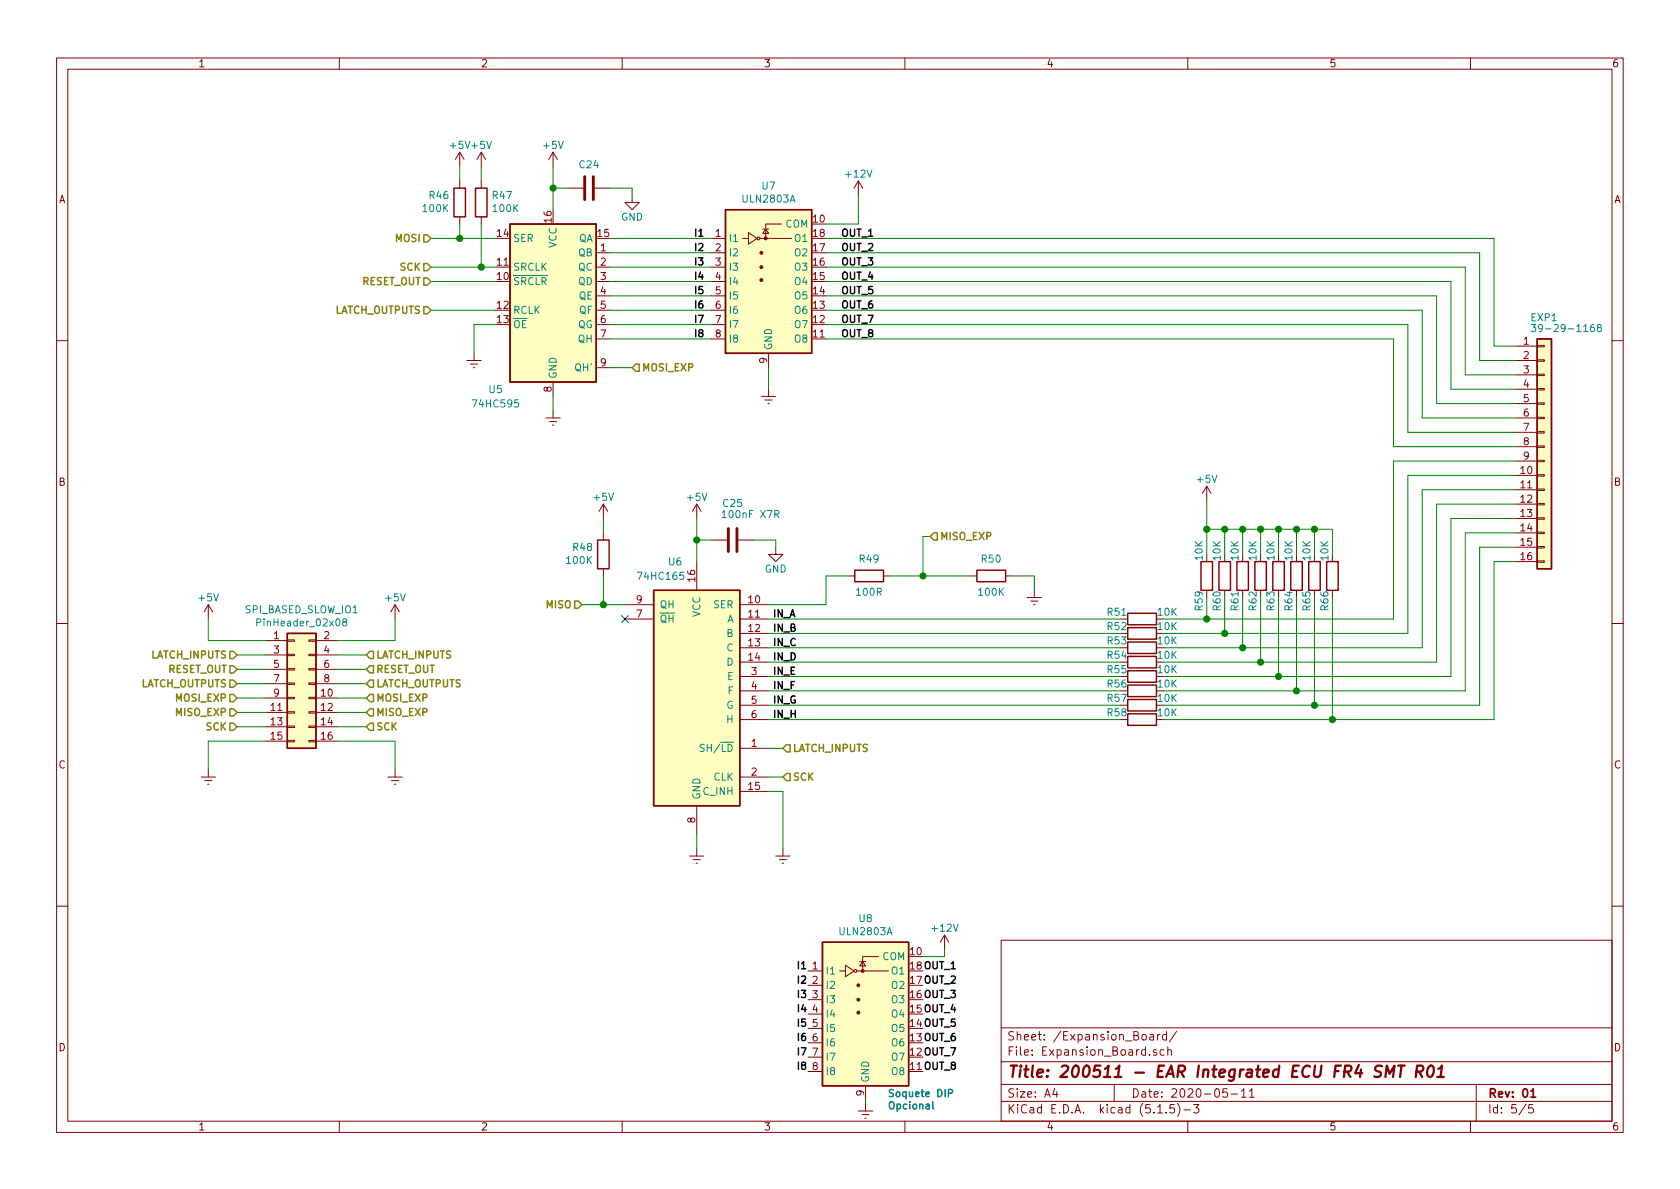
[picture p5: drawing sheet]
EESchema Schematic File Version 4
EELAYER 30 0
EELAYER END
$Descr A4 11693 8268
encoding utf-8
Sheet 5 5
Title "200511 - EAR Integrated ECU FR4 SMT R01"
Date "2020-05-11"
Rev "01"
Comp ""
Comment1 ""
Comment2 ""
Comment3 ""
Comment4 ""
$EndDescr
Text HLabel 5450 5200 2    50   Input ~ 10
LATCH_INPUTS
Text HLabel 3000 2150 0    50   Input ~ 10
LATCH_OUTPUTS
Text HLabel 4050 4200 0    50   Input ~ 10
MISO
$Comp
L 74xx:74HC595 U5
U 1 1
P 3850 2050
F 0 "U5" H 3450 1400 50  0000 C CNN
F 1 "74HC595" H 3450 1300 50  0000 C CNN
F 2 "Package_SO:SOIC-16_3.9x9.9mm_P1.27mm" H 3850 2050 50  0001 C CNN
F 3 "http://www.ti.com/lit/ds/symlink/sn74hc595.pdf" H 3850 2050 50  0001 C CNN
	1    3850 2050
	1    0    0    -1  
$EndComp
$Comp
L Transistor_Array:ULN2803A U7
U 1 1
P 5350 1850
F 0 "U7" H 5350 2417 50  0000 C CNN
F 1 "ULN2803A" H 5350 2326 50  0000 C CNN
F 2 "Package_SO:SOIC-18W_7.5x11.6mm_P1.27mm" H 5400 1200 50  0001 L CNN
F 3 "http://www.ti.com/lit/ds/symlink/uln2803a.pdf" H 5450 1650 50  0001 C CNN
	1    5350 1850
	1    0    0    -1  
$EndComp
Wire Wire Line
	4250 2350 4950 2350
Wire Wire Line
	4950 2250 4250 2250
Wire Wire Line
	4250 2150 4950 2150
Wire Wire Line
	4950 2050 4250 2050
Wire Wire Line
	4250 1950 4950 1950
Wire Wire Line
	4950 1850 4250 1850
Wire Wire Line
	4250 1750 4950 1750
Wire Wire Line
	4950 1650 4250 1650
$Comp
L power:GNDREF #PWR?
U 1 1
P 5350 2700
AR Path="/5EA2C81B" Ref="#PWR?"  Part="1" 
AR Path="/5EA51ADB/5EA2C81B" Ref="#PWR092"  Part="1" 
F 0 "#PWR092" H 5350 2450 50  0001 C CNN
F 1 "GNDREF" H 5355 2527 50  0001 C CNN
F 2 "" H 5350 2700 50  0001 C CNN
F 3 "" H 5350 2700 50  0001 C CNN
	1    5350 2700
	1    0    0    -1  
$EndComp
Wire Wire Line
	5350 2700 5350 2550
$Comp
L power:GNDREF #PWR?
U 1 1
P 3850 2850
AR Path="/5EA31532" Ref="#PWR?"  Part="1" 
AR Path="/5EA51ADB/5EA31532" Ref="#PWR087"  Part="1" 
F 0 "#PWR087" H 3850 2600 50  0001 C CNN
F 1 "GNDREF" H 3855 2677 50  0001 C CNN
F 2 "" H 3850 2850 50  0001 C CNN
F 3 "" H 3850 2850 50  0001 C CNN
	1    3850 2850
	1    0    0    -1  
$EndComp
Wire Wire Line
	3850 2850 3850 2750
$Comp
L power:+12V #PWR?
U 1 1
P 5975 1350
AR Path="/5EA47CFC" Ref="#PWR?"  Part="1" 
AR Path="/5EA51ADB/5EA47CFC" Ref="#PWR095"  Part="1" 
F 0 "#PWR095" H 5975 1200 50  0001 C CNN
F 1 "+12V" H 5975 1500 50  0000 C CNN
F 2 "" H 5975 1350 50  0001 C CNN
F 3 "" H 5975 1350 50  0001 C CNN
	1    5975 1350
	1    0    0    -1  
$EndComp
Wire Wire Line
	5975 1350 5975 1550
Wire Wire Line
	5975 1550 5750 1550
$Comp
L power:+5V #PWR?
U 1 1
P 3850 1150
AR Path="/5EA4A6D8" Ref="#PWR?"  Part="1" 
AR Path="/5EA51ADB/5EA4A6D8" Ref="#PWR086"  Part="1" 
F 0 "#PWR086" H 3850 1000 50  0001 C CNN
F 1 "+5V" H 3850 1300 50  0000 C CNN
F 2 "" H 3850 1150 50  0001 C CNN
F 3 "" H 3850 1150 50  0001 C CNN
	1    3850 1150
	1    0    0    -1  
$EndComp
$Comp
L Device:R R?
U 1 1
P 7950 4300
AR Path="/5EAA066C" Ref="R?"  Part="1" 
AR Path="/5EA51ADB/5EAA066C" Ref="R51"  Part="1" 
F 0 "R51" V 7900 4125 50  0000 C CNN
F 1 "10K" V 7900 4475 50  0000 C CNN
F 2 "Resistor_SMD:R_0805_2012Metric" V 7880 4300 50  0001 C CNN
F 3 "~" H 7950 4300 50  0001 C CNN
	1    7950 4300
	0    1    1    0   
$EndComp
$Comp
L power:+5V #PWR?
U 1 1
P 8400 3475
AR Path="/5EAD39F5" Ref="#PWR?"  Part="1" 
AR Path="/5EA51ADB/5EAD39F5" Ref="#PWR099"  Part="1" 
F 0 "#PWR099" H 8400 3325 50  0001 C CNN
F 1 "+5V" H 8400 3625 50  0000 C CNN
F 2 "" H 8400 3475 50  0001 C CNN
F 3 "" H 8400 3475 50  0001 C CNN
	1    8400 3475
	1    0    0    -1  
$EndComp
Wire Wire Line
	8100 4400 8525 4400
Wire Wire Line
	8100 4600 8775 4600
Wire Wire Line
	8100 4700 8900 4700
Wire Wire Line
	8100 4800 9025 4800
Wire Wire Line
	8100 4900 9150 4900
Wire Wire Line
	8100 5000 9275 5000
Wire Wire Line
	8100 4500 8650 4500
Wire Wire Line
	9275 4150 9275 5000
Wire Wire Line
	8100 4300 8400 4300
Connection ~ 8400 4300
Wire Wire Line
	9150 4900 9150 4150
Connection ~ 8525 4400
Wire Wire Line
	9025 4150 9025 4800
Connection ~ 8650 4500
Wire Wire Line
	8900 4150 8900 4700
Connection ~ 8775 4600
Wire Wire Line
	8775 4150 8775 4600
Connection ~ 8900 4700
Wire Wire Line
	8650 4150 8650 4500
Connection ~ 9025 4800
Wire Wire Line
	8525 4150 8525 4400
Connection ~ 9150 4900
Wire Wire Line
	8400 4150 8400 4300
Connection ~ 9275 5000
Text Label 5375 5000 0    50   ~ 10
IN_H
Text Label 5375 4300 0    50   ~ 10
IN_A
Text Label 5375 4400 0    50   ~ 10
IN_B
Text Label 5375 4500 0    50   ~ 10
IN_C
Text Label 5375 4600 0    50   ~ 10
IN_D
Text Label 5375 4700 0    50   ~ 10
IN_E
Text Label 5375 4800 0    50   ~ 10
IN_F
Text Label 5375 4900 0    50   ~ 10
IN_G
Wire Wire Line
	8400 3475 8400 3675
Connection ~ 9150 3675
Wire Wire Line
	9150 3675 9275 3675
Wire Wire Line
	9275 3675 9275 3850
Connection ~ 9025 3675
Wire Wire Line
	9150 3675 9150 3850
Wire Wire Line
	9025 3675 9150 3675
Connection ~ 8900 3675
Wire Wire Line
	9025 3675 9025 3850
Wire Wire Line
	8900 3675 9025 3675
Wire Wire Line
	8900 3675 8900 3850
Wire Wire Line
	8775 3675 8650 3675
Connection ~ 8775 3675
Wire Wire Line
	8775 3850 8775 3675
Wire Wire Line
	8650 3675 8650 3850
Wire Wire Line
	8650 3675 8525 3675
Connection ~ 8650 3675
Wire Wire Line
	8525 3675 8525 3850
Wire Wire Line
	8525 3675 8400 3675
Connection ~ 8525 3675
Wire Wire Line
	8400 3675 8400 3850
$Comp
L EAR-ECU-Integrated_CPU_01-rescue:74LS165-74xx-EAR-ECU-Integrated_CPU_00-rescue U6
U 1 1
P 4850 4800
AR Path="/5EA20DF8" Ref="U6"  Part="1" 
AR Path="/5EA51ADB/5EA20DF8" Ref="U6"  Part="1" 
F 0 "U6" H 5000 5700 50  0000 C CNN
F 1 "74HC165" H 5100 5600 50  0000 C CNN
F 2 "Package_SO:SOIC-16_3.9x9.9mm_P1.27mm" H 4850 4800 50  0001 C CNN
F 3 "http://www.ti.com/lit/gpn/sn74LS165" H 4850 4800 50  0001 C CNN
	1    4850 4800
	-1   0    0    -1  
$EndComp
Wire Wire Line
	10550 2400 10400 2400
Wire Wire Line
	10400 2400 10400 1650
Wire Wire Line
	10550 2500 10300 2500
Wire Wire Line
	10300 2500 10300 1750
Wire Wire Line
	10200 1850 10200 2600
Wire Wire Line
	10200 2600 10550 2600
Wire Wire Line
	10550 2700 10100 2700
Wire Wire Line
	10100 2700 10100 1950
Wire Wire Line
	10000 2050 10000 2800
Wire Wire Line
	10000 2800 10550 2800
Wire Wire Line
	10550 2900 9900 2900
Wire Wire Line
	9900 2900 9900 2150
Wire Wire Line
	9800 2250 9800 3000
Wire Wire Line
	9800 3000 10550 3000
Wire Wire Line
	10550 3100 9700 3100
Wire Wire Line
	9700 3100 9700 2350
Wire Wire Line
	10550 3200 9700 3200
Wire Wire Line
	10550 3400 9900 3400
Wire Wire Line
	9700 3200 9700 4300
Wire Wire Line
	8400 4300 9700 4300
Wire Wire Line
	9800 3300 9800 4400
Wire Wire Line
	8525 4400 9800 4400
Wire Wire Line
	9800 3300 10550 3300
Wire Wire Line
	9900 3400 9900 4500
Wire Wire Line
	8650 4500 9900 4500
Wire Wire Line
	10000 4600 10000 3500
Wire Wire Line
	10000 3500 10550 3500
Wire Wire Line
	8775 4600 10000 4600
Wire Wire Line
	10550 3600 10100 3600
Wire Wire Line
	10100 3600 10100 4700
Wire Wire Line
	8900 4700 10100 4700
Wire Wire Line
	10200 4800 10200 3700
Wire Wire Line
	10200 3700 10550 3700
Wire Wire Line
	9025 4800 10200 4800
Wire Wire Line
	10550 3800 10300 3800
Wire Wire Line
	10300 3800 10300 4900
Wire Wire Line
	9150 4900 10300 4900
Wire Wire Line
	10400 5000 10400 3900
Wire Wire Line
	10400 3900 10550 3900
Wire Wire Line
	9275 5000 10400 5000
$Comp
L power:GNDREF #PWR?
U 1 1
P 3300 2450
AR Path="/5EB14010" Ref="#PWR?"  Part="1" 
AR Path="/5EA51ADB/5EB14010" Ref="#PWR084"  Part="1" 
F 0 "#PWR084" H 3300 2200 50  0001 C CNN
F 1 "GNDREF" H 3305 2277 50  0001 C CNN
F 2 "" H 3300 2450 50  0001 C CNN
F 3 "" H 3300 2450 50  0001 C CNN
	1    3300 2450
	1    0    0    -1  
$EndComp
Wire Wire Line
	3300 2450 3300 2250
Wire Wire Line
	3300 2250 3450 2250
Wire Wire Line
	4250 2550 4400 2550
Wire Wire Line
	3000 2150 3450 2150
Text HLabel 3000 1850 0    50   Input ~ 10
SCK
Text HLabel 3000 1650 0    50   Input ~ 10
MOSI
Connection ~ 3200 1650
Wire Wire Line
	3200 1650 3000 1650
Wire Wire Line
	3200 1650 3450 1650
Wire Wire Line
	3200 1150 3200 1250
Wire Wire Line
	3200 1550 3200 1650
$Comp
L power:+5V #PWR?
U 1 1
P 3200 1150
AR Path="/5EB2D6CC" Ref="#PWR?"  Part="1" 
AR Path="/5EA51ADB/5EB2D6CC" Ref="#PWR083"  Part="1" 
F 0 "#PWR083" H 3200 1000 50  0001 C CNN
F 1 "+5V" H 3200 1300 50  0000 C CNN
F 2 "" H 3200 1150 50  0001 C CNN
F 3 "" H 3200 1150 50  0001 C CNN
	1    3200 1150
	1    0    0    -1  
$EndComp
$Comp
L Device:R R?
U 1 1
P 3200 1400
AR Path="/5EB2CE1E" Ref="R?"  Part="1" 
AR Path="/5EA51ADB/5EB2CE1E" Ref="R46"  Part="1" 
F 0 "R46" H 3269 1354 50  0000 L CNN
F 1 "100K" H 3269 1445 50  0000 L CNN
F 2 "Resistor_SMD:R_0805_2012Metric" V 3130 1400 50  0001 C CNN
F 3 "~" H 3200 1400 50  0001 C CNN
	1    3200 1400
	-1   0    0    1   
$EndComp
Wire Wire Line
	3350 1850 3450 1850
Wire Wire Line
	3000 1850 3350 1850
Connection ~ 3350 1850
Wire Wire Line
	3350 1550 3350 1850
Wire Wire Line
	3350 1150 3350 1250
$Comp
L power:+5V #PWR?
U 1 1
P 3350 1150
AR Path="/5EB6AEDD" Ref="#PWR?"  Part="1" 
AR Path="/5EA51ADB/5EB6AEDD" Ref="#PWR085"  Part="1" 
F 0 "#PWR085" H 3350 1000 50  0001 C CNN
F 1 "+5V" H 3350 1300 50  0000 C CNN
F 2 "" H 3350 1150 50  0001 C CNN
F 3 "" H 3350 1150 50  0001 C CNN
	1    3350 1150
	1    0    0    -1  
$EndComp
$Comp
L Device:R R?
U 1 1
P 3350 1400
AR Path="/5EB6AED7" Ref="R?"  Part="1" 
AR Path="/5EA51ADB/5EB6AED7" Ref="R47"  Part="1" 
F 0 "R47" H 3280 1354 50  0000 R CNN
F 1 "100K" H 3280 1445 50  0000 R CNN
F 2 "Resistor_SMD:R_0805_2012Metric" V 3280 1400 50  0001 C CNN
F 3 "~" H 3350 1400 50  0001 C CNN
	1    3350 1400
	-1   0    0    1   
$EndComp
Wire Wire Line
	4050 4200 4200 4200
$Comp
L power:GNDREF #PWR?
U 1 1
P 4850 5900
AR Path="/5EC0F81F" Ref="#PWR?"  Part="1" 
AR Path="/5EA51ADB/5EC0F81F" Ref="#PWR091"  Part="1" 
F 0 "#PWR091" H 4850 5650 50  0001 C CNN
F 1 "GNDREF" H 4855 5727 50  0001 C CNN
F 2 "" H 4850 5900 50  0001 C CNN
F 3 "" H 4850 5900 50  0001 C CNN
	1    4850 5900
	1    0    0    -1  
$EndComp
Wire Wire Line
	4850 5900 4850 5800
$Comp
L Device:C C?
U 1 1
P 4100 1300
AR Path="/5EC1C33F" Ref="C?"  Part="1" 
AR Path="/5E9BEB9C/5EC1C33F" Ref="C?"  Part="1" 
AR Path="/5EA51ADB/5EC1C33F" Ref="C24"  Part="1" 
F 0 "C24" V 4260 1300 50  0000 C CNN
F 1 "100nF X7R" H 4215 1255 50  0001 L CNN
F 2 "Capacitor_SMD:C_0805_2012Metric" H 4138 1150 50  0001 C CNN
F 3 "~" H 4100 1300 50  0001 C CNN
	1    4100 1300
	0    1    -1   0   
$EndComp
$Comp
L power:GND #PWR?
U 1 1
P 4400 1350
AR Path="/5EC1C345" Ref="#PWR?"  Part="1" 
AR Path="/5E9BEB9C/5EC1C345" Ref="#PWR?"  Part="1" 
AR Path="/5EA51ADB/5EC1C345" Ref="#PWR089"  Part="1" 
F 0 "#PWR089" H 4400 1100 50  0001 C CNN
F 1 "GND" H 4400 1200 50  0000 C CNN
F 2 "" H 4400 1350 50  0000 C CNN
F 3 "" H 4400 1350 50  0000 C CNN
	1    4400 1350
	-1   0    0    -1  
$EndComp
Wire Wire Line
	3950 1300 3850 1300
Wire Wire Line
	4250 1300 4400 1300
Wire Wire Line
	4400 1300 4400 1350
Connection ~ 3850 1300
Wire Wire Line
	3850 1300 3850 1450
Wire Wire Line
	3850 1150 3850 1300
$Comp
L power:+5V #PWR?
U 1 1
P 4850 3600
AR Path="/5EC63F1E" Ref="#PWR?"  Part="1" 
AR Path="/5EA51ADB/5EC63F1E" Ref="#PWR090"  Part="1" 
F 0 "#PWR090" H 4850 3450 50  0001 C CNN
F 1 "+5V" H 4850 3750 50  0000 C CNN
F 2 "" H 4850 3600 50  0001 C CNN
F 3 "" H 4850 3600 50  0001 C CNN
	1    4850 3600
	1    0    0    -1  
$EndComp
$Comp
L Device:C C?
U 1 1
P 5100 3750
AR Path="/5EC63F24" Ref="C?"  Part="1" 
AR Path="/5E9BEB9C/5EC63F24" Ref="C?"  Part="1" 
AR Path="/5EA51ADB/5EC63F24" Ref="C25"  Part="1" 
F 0 "C25" V 5352 3750 50  0000 C CNN
F 1 "100nF X7R" V 5275 3875 50  0000 C CNN
F 2 "Capacitor_SMD:C_0805_2012Metric" H 5138 3600 50  0001 C CNN
F 3 "~" H 5100 3750 50  0001 C CNN
	1    5100 3750
	0    1    -1   0   
$EndComp
$Comp
L power:GND #PWR?
U 1 1
P 5400 3800
AR Path="/5EC63F2A" Ref="#PWR?"  Part="1" 
AR Path="/5E9BEB9C/5EC63F2A" Ref="#PWR?"  Part="1" 
AR Path="/5EA51ADB/5EC63F2A" Ref="#PWR093"  Part="1" 
F 0 "#PWR093" H 5400 3550 50  0001 C CNN
F 1 "GND" H 5400 3650 50  0000 C CNN
F 2 "" H 5400 3800 50  0000 C CNN
F 3 "" H 5400 3800 50  0000 C CNN
	1    5400 3800
	-1   0    0    -1  
$EndComp
Wire Wire Line
	4950 3750 4850 3750
Wire Wire Line
	5250 3750 5400 3750
Wire Wire Line
	5400 3750 5400 3800
Connection ~ 4850 3750
Wire Wire Line
	4850 3750 4850 3900
Wire Wire Line
	4850 3600 4850 3750
NoConn ~ 4350 4300
Wire Wire Line
	4200 3600 4200 3700
$Comp
L power:+5V #PWR?
U 1 1
P 4200 3600
AR Path="/5EC74826" Ref="#PWR?"  Part="1" 
AR Path="/5EA51ADB/5EC74826" Ref="#PWR088"  Part="1" 
F 0 "#PWR088" H 4200 3450 50  0001 C CNN
F 1 "+5V" H 4200 3750 50  0000 C CNN
F 2 "" H 4200 3600 50  0001 C CNN
F 3 "" H 4200 3600 50  0001 C CNN
	1    4200 3600
	1    0    0    -1  
$EndComp
Wire Wire Line
	4200 4000 4200 4200
Connection ~ 4200 4200
Wire Wire Line
	4200 4200 4350 4200
Wire Wire Line
	5450 5200 5350 5200
$Comp
L power:GNDREF #PWR?
U 1 1
P 5450 5900
AR Path="/5ECF39CC" Ref="#PWR?"  Part="1" 
AR Path="/5EA51ADB/5ECF39CC" Ref="#PWR094"  Part="1" 
F 0 "#PWR094" H 5450 5650 50  0001 C CNN
F 1 "GNDREF" H 5455 5727 50  0001 C CNN
F 2 "" H 5450 5900 50  0001 C CNN
F 3 "" H 5450 5900 50  0001 C CNN
	1    5450 5900
	1    0    0    -1  
$EndComp
Wire Wire Line
	5450 5900 5450 5500
Wire Wire Line
	5450 5500 5350 5500
Text HLabel 5450 5400 2    50   Input ~ 10
SCK
Wire Wire Line
	5450 5400 5350 5400
$Comp
L Device:R R?
U 1 1
P 6050 4000
AR Path="/5ED083D7" Ref="R?"  Part="1" 
AR Path="/5EA51ADB/5ED083D7" Ref="R49"  Part="1" 
F 0 "R49" V 6165 4000 50  0000 C CNN
F 1 "100R" V 5934 4000 50  0000 C CNN
F 2 "Resistor_SMD:R_0805_2012Metric" V 5980 4000 50  0001 C CNN
F 3 "~" H 6050 4000 50  0001 C CNN
	1    6050 4000
	0    -1   -1   0   
$EndComp
Wire Wire Line
	5350 4200 5750 4200
Wire Wire Line
	5750 4200 5750 4000
$Comp
L Device:R R?
U 1 1
P 6900 4000
AR Path="/5ED128C6" Ref="R?"  Part="1" 
AR Path="/5EA51ADB/5ED128C6" Ref="R50"  Part="1" 
F 0 "R50" V 7015 4000 50  0000 C CNN
F 1 "100K" V 6784 4000 50  0000 C CNN
F 2 "Resistor_SMD:R_0805_2012Metric" V 6830 4000 50  0001 C CNN
F 3 "~" H 6900 4000 50  0001 C CNN
	1    6900 4000
	0    -1   -1   0   
$EndComp
$Comp
L power:GNDREF #PWR?
U 1 1
P 7200 4100
AR Path="/5ED1CC77" Ref="#PWR?"  Part="1" 
AR Path="/5EA51ADB/5ED1CC77" Ref="#PWR098"  Part="1" 
F 0 "#PWR098" H 7200 3850 50  0001 C CNN
F 1 "GNDREF" H 7205 3927 50  0001 C CNN
F 2 "" H 7200 4100 50  0001 C CNN
F 3 "" H 7200 4100 50  0001 C CNN
	1    7200 4100
	1    0    0    -1  
$EndComp
Wire Wire Line
	5900 4000 5750 4000
Wire Wire Line
	7050 4000 7200 4000
Wire Wire Line
	7200 4000 7200 4100
Wire Wire Line
	6200 4000 6425 4000
Text Label 5850 1650 0    50   ~ 10
OUT_1
Text Label 5850 1750 0    50   ~ 10
OUT_2
Text Label 5850 1850 0    50   ~ 10
OUT_3
Text Label 5850 1950 0    50   ~ 10
OUT_4
Text Label 5850 2050 0    50   ~ 10
OUT_5
Text Label 5850 2150 0    50   ~ 10
OUT_6
Text Label 5850 2250 0    50   ~ 10
OUT_7
Text Label 5850 2350 0    50   ~ 10
OUT_8
$Comp
L Connector_Generic:Conn_02x08_Odd_Even SPI_BASED_SLOW_IO1
U 1 1
P 2050 4750
F 0 "SPI_BASED_SLOW_IO1" H 2100 5267 50  0000 C CNN
F 1 "PinHeader_02x08" H 2100 5176 50  0000 C CNN
F 2 "Connector_PinHeader_2.54mm:PinHeader_2x08_P2.54mm_Vertical" H 2050 4750 50  0001 C CNN
F 3 "~" H 2050 4750 50  0001 C CNN
	1    2050 4750
	1    0    0    -1  
$EndComp
$Comp
L power:+5V #PWR?
U 1 1
P 2750 4300
AR Path="/5ED7AE8F" Ref="#PWR?"  Part="1" 
AR Path="/5EA51ADB/5ED7AE8F" Ref="#PWR081"  Part="1" 
F 0 "#PWR081" H 2750 4150 50  0001 C CNN
F 1 "+5V" H 2750 4450 50  0000 C CNN
F 2 "" H 2750 4300 50  0001 C CNN
F 3 "" H 2750 4300 50  0001 C CNN
	1    2750 4300
	1    0    0    -1  
$EndComp
Wire Wire Line
	2750 4300 2750 4450
Wire Wire Line
	2750 4450 2350 4450
Text HLabel 2550 4550 2    50   Input ~ 10
LATCH_INPUTS
Wire Wire Line
	2550 4550 2350 4550
Text HLabel 2550 4650 2    50   Input ~ 10
RESET_OUT
Wire Wire Line
	2550 4650 2350 4650
Text HLabel 2550 4750 2    50   Input ~ 10
LATCH_OUTPUTS
Wire Wire Line
	2550 4750 2350 4750
Wire Wire Line
	2350 4850 2550 4850
Wire Wire Line
	2350 4950 2550 4950
Wire Wire Line
	2350 5050 2550 5050
Wire Wire Line
	2350 5150 2750 5150
Wire Wire Line
	2750 5150 2750 5350
$Comp
L power:GNDREF #PWR?
U 1 1
P 2750 5350
AR Path="/5EDE7A93" Ref="#PWR?"  Part="1" 
AR Path="/5EA51ADB/5EDE7A93" Ref="#PWR082"  Part="1" 
F 0 "#PWR082" H 2750 5100 50  0001 C CNN
F 1 "GNDREF" H 2755 5177 50  0001 C CNN
F 2 "" H 2750 5350 50  0001 C CNN
F 3 "" H 2750 5350 50  0001 C CNN
	1    2750 5350
	1    0    0    -1  
$EndComp
Text HLabel 2550 5050 2    50   Input ~ 10
SCK
Wire Wire Line
	1450 4300 1450 4450
Wire Wire Line
	1450 4450 1850 4450
Text HLabel 1650 4550 0    50   Input ~ 10
LATCH_INPUTS
Wire Wire Line
	1650 4550 1850 4550
Text HLabel 1650 4650 0    50   Input ~ 10
RESET_OUT
Wire Wire Line
	1650 4650 1850 4650
Text HLabel 1650 4750 0    50   Input ~ 10
LATCH_OUTPUTS
Wire Wire Line
	1650 4750 1850 4750
Wire Wire Line
	1850 4850 1650 4850
Wire Wire Line
	1850 4950 1650 4950
Wire Wire Line
	1850 5050 1650 5050
Wire Wire Line
	1850 5150 1450 5150
Wire Wire Line
	1450 5150 1450 5350
$Comp
L power:GNDREF #PWR?
U 1 1
P 1450 5350
AR Path="/5EDEA88D" Ref="#PWR?"  Part="1" 
AR Path="/5EA51ADB/5EDEA88D" Ref="#PWR080"  Part="1" 
F 0 "#PWR080" H 1450 5100 50  0001 C CNN
F 1 "GNDREF" H 1455 5177 50  0001 C CNN
F 2 "" H 1450 5350 50  0001 C CNN
F 3 "" H 1450 5350 50  0001 C CNN
	1    1450 5350
	-1   0    0    -1  
$EndComp
Text HLabel 1650 5050 0    50   Input ~ 10
SCK
$Comp
L power:+5V #PWR?
U 1 1
P 1450 4300
AR Path="/5EDF72CD" Ref="#PWR?"  Part="1" 
AR Path="/5EA51ADB/5EDF72CD" Ref="#PWR079"  Part="1" 
F 0 "#PWR079" H 1450 4150 50  0001 C CNN
F 1 "+5V" H 1450 4450 50  0000 C CNN
F 2 "" H 1450 4300 50  0001 C CNN
F 3 "" H 1450 4300 50  0001 C CNN
	1    1450 4300
	1    0    0    -1  
$EndComp
Text HLabel 6475 3725 2    50   Input ~ 10
MISO_EXP
Text HLabel 1650 4850 0    50   Input ~ 10
MOSI_EXP
Text HLabel 1650 4950 0    50   Input ~ 10
MISO_EXP
Text HLabel 2550 4850 2    50   Input ~ 10
MOSI_EXP
Text HLabel 4400 2550 2    50   Input ~ 10
MOSI_EXP
Wire Wire Line
	6475 3725 6425 3725
Wire Wire Line
	6425 3725 6425 4000
Connection ~ 6425 4000
Wire Wire Line
	6425 4000 6750 4000
Text HLabel 2550 4950 2    50   Input ~ 10
MISO_EXP
$Comp
L Transistor_Array:ULN2803A U8
U 1 1
P 6025 6950
F 0 "U8" H 6025 7517 50  0000 C CNN
F 1 "ULN2803A" H 6025 7426 50  0000 C CNN
F 2 "Package_DIP:DIP-18_W7.62mm" H 6075 6300 50  0001 L CNN
F 3 "http://www.ti.com/lit/ds/symlink/uln2803a.pdf" H 6125 6750 50  0001 C CNN
	1    6025 6950
	1    0    0    -1  
$EndComp
$Comp
L power:+12V #PWR?
U 1 1
P 6575 6600
AR Path="/5F72A1A9" Ref="#PWR?"  Part="1" 
AR Path="/5EA51ADB/5F72A1A9" Ref="#PWR097"  Part="1" 
F 0 "#PWR097" H 6575 6450 50  0001 C CNN
F 1 "+12V" H 6575 6750 50  0000 C CNN
F 2 "" H 6575 6600 50  0001 C CNN
F 3 "" H 6575 6600 50  0001 C CNN
	1    6575 6600
	1    0    0    -1  
$EndComp
Wire Wire Line
	6575 6600 6575 6650
Wire Wire Line
	6575 6650 6425 6650
Text Label 6425 6750 0    50   ~ 10
OUT_1
Text Label 6425 6850 0    50   ~ 10
OUT_2
Text Label 6425 6950 0    50   ~ 10
OUT_3
Text Label 6425 7050 0    50   ~ 10
OUT_4
Text Label 6425 7150 0    50   ~ 10
OUT_5
Text Label 6425 7250 0    50   ~ 10
OUT_6
Text Label 6425 7350 0    50   ~ 10
OUT_7
Text Label 6425 7450 0    50   ~ 10
OUT_8
$Comp
L power:GNDREF #PWR?
U 1 1
P 6025 7675
AR Path="/5F73B7AC" Ref="#PWR?"  Part="1" 
AR Path="/5EA51ADB/5F73B7AC" Ref="#PWR096"  Part="1" 
F 0 "#PWR096" H 6025 7425 50  0001 C CNN
F 1 "GNDREF" H 6030 7502 50  0001 C CNN
F 2 "" H 6025 7675 50  0001 C CNN
F 3 "" H 6025 7675 50  0001 C CNN
	1    6025 7675
	1    0    0    -1  
$EndComp
Wire Wire Line
	6025 7675 6025 7650
Text Notes 6175 7725 0    50   ~ 10
Soquete DIP\nOpcional
Text Label 4825 1650 0    50   ~ 10
I1
Text Label 4825 1750 0    50   ~ 10
I2
Text Label 4825 1850 0    50   ~ 10
I3
Text Label 4825 1950 0    50   ~ 10
I4
Text Label 4825 2050 0    50   ~ 10
I5
Text Label 4825 2150 0    50   ~ 10
I6
Text Label 4825 2250 0    50   ~ 10
I7
Text Label 4825 2350 0    50   ~ 10
I8
Text Label 5625 6750 2    50   ~ 10
I1
Text Label 5625 6850 2    50   ~ 10
I2
Text Label 5625 6950 2    50   ~ 10
I3
Text Label 5625 7050 2    50   ~ 10
I4
Text Label 5625 7150 2    50   ~ 10
I5
Text Label 5625 7250 2    50   ~ 10
I6
Text Label 5625 7350 2    50   ~ 10
I7
Text Label 5625 7450 2    50   ~ 10
I8
$Comp
L Device:R R?
U 1 1
P 8400 4000
AR Path="/5F900937" Ref="R?"  Part="1" 
AR Path="/5EA51ADB/5F900937" Ref="R59"  Part="1" 
F 0 "R59" V 8450 4175 50  0000 C CNN
F 1 "10K" V 8450 3825 50  0000 C CNN
F 2 "Resistor_SMD:R_0805_2012Metric" V 8330 4000 50  0001 C CNN
F 3 "~" H 8400 4000 50  0001 C CNN
	1    8400 4000
	-1   0    0    1   
$EndComp
$Comp
L Connector_Generic:Conn_01x16 EXP?
U 1 1
P 10750 3100
AR Path="/5EA5CB0E" Ref="EXP?"  Part="1" 
AR Path="/5EA51ADB/5EA5CB0E" Ref="EXP1"  Part="1" 
F 0 "EXP1" H 10650 4000 50  0000 L CNN
F 1 "39-29-1168" H 10650 3925 50  0000 L CNN
F 2 "Custom:MOLEX-39-29-1168" H 10750 3100 50  0001 C CNN
F 3 "~" H 10750 3100 50  0001 C CNN
	1    10750 3100
	1    0    0    -1  
$EndComp
Text HLabel 3000 1950 0    50   Input ~ 10
RESET_OUT
Wire Wire Line
	3000 1950 3450 1950
Wire Wire Line
	5350 5000 7800 5000
Wire Wire Line
	5350 4900 7800 4900
Wire Wire Line
	5350 4800 7800 4800
Wire Wire Line
	5350 4700 7800 4700
Wire Wire Line
	5350 4600 7800 4600
Wire Wire Line
	5350 4500 7800 4500
Wire Wire Line
	5350 4400 7800 4400
Wire Wire Line
	5350 4300 7800 4300
Connection ~ 8400 3675
Wire Wire Line
	8775 3675 8900 3675
Wire Wire Line
	5750 1650 10400 1650
Wire Wire Line
	5750 1750 10300 1750
Wire Wire Line
	5750 1850 10200 1850
Wire Wire Line
	5750 1950 10100 1950
Wire Wire Line
	5750 2050 10000 2050
Wire Wire Line
	5750 2150 9900 2150
Wire Wire Line
	5750 2250 9800 2250
Wire Wire Line
	5750 2350 9700 2350
$Comp
L Device:R R?
U 1 1
P 8525 4000
AR Path="/5EB19790" Ref="R?"  Part="1" 
AR Path="/5EA51ADB/5EB19790" Ref="R60"  Part="1" 
F 0 "R60" V 8575 4175 50  0000 C CNN
F 1 "10K" V 8575 3825 50  0000 C CNN
F 2 "Resistor_SMD:R_0805_2012Metric" V 8455 4000 50  0001 C CNN
F 3 "~" H 8525 4000 50  0001 C CNN
	1    8525 4000
	-1   0    0    1   
$EndComp
$Comp
L Device:R R?
U 1 1
P 8650 4000
AR Path="/5EB19A73" Ref="R?"  Part="1" 
AR Path="/5EA51ADB/5EB19A73" Ref="R61"  Part="1" 
F 0 "R61" V 8700 4175 50  0000 C CNN
F 1 "10K" V 8700 3825 50  0000 C CNN
F 2 "Resistor_SMD:R_0805_2012Metric" V 8580 4000 50  0001 C CNN
F 3 "~" H 8650 4000 50  0001 C CNN
	1    8650 4000
	-1   0    0    1   
$EndComp
$Comp
L Device:R R?
U 1 1
P 8775 4000
AR Path="/5EB19CBA" Ref="R?"  Part="1" 
AR Path="/5EA51ADB/5EB19CBA" Ref="R62"  Part="1" 
F 0 "R62" V 8825 4175 50  0000 C CNN
F 1 "10K" V 8825 3825 50  0000 C CNN
F 2 "Resistor_SMD:R_0805_2012Metric" V 8705 4000 50  0001 C CNN
F 3 "~" H 8775 4000 50  0001 C CNN
	1    8775 4000
	-1   0    0    1   
$EndComp
$Comp
L Device:R R?
U 1 1
P 8900 4000
AR Path="/5EB19F6F" Ref="R?"  Part="1" 
AR Path="/5EA51ADB/5EB19F6F" Ref="R63"  Part="1" 
F 0 "R63" V 8950 4175 50  0000 C CNN
F 1 "10K" V 8950 3825 50  0000 C CNN
F 2 "Resistor_SMD:R_0805_2012Metric" V 8830 4000 50  0001 C CNN
F 3 "~" H 8900 4000 50  0001 C CNN
	1    8900 4000
	-1   0    0    1   
$EndComp
$Comp
L Device:R R?
U 1 1
P 9025 4000
AR Path="/5EB1A1B2" Ref="R?"  Part="1" 
AR Path="/5EA51ADB/5EB1A1B2" Ref="R64"  Part="1" 
F 0 "R64" V 9075 4175 50  0000 C CNN
F 1 "10K" V 9075 3825 50  0000 C CNN
F 2 "Resistor_SMD:R_0805_2012Metric" V 8955 4000 50  0001 C CNN
F 3 "~" H 9025 4000 50  0001 C CNN
	1    9025 4000
	-1   0    0    1   
$EndComp
$Comp
L Device:R R?
U 1 1
P 9150 4000
AR Path="/5EB1A4A4" Ref="R?"  Part="1" 
AR Path="/5EA51ADB/5EB1A4A4" Ref="R65"  Part="1" 
F 0 "R65" V 9200 4175 50  0000 C CNN
F 1 "10K" V 9200 3825 50  0000 C CNN
F 2 "Resistor_SMD:R_0805_2012Metric" V 9080 4000 50  0001 C CNN
F 3 "~" H 9150 4000 50  0001 C CNN
	1    9150 4000
	-1   0    0    1   
$EndComp
$Comp
L Device:R R?
U 1 1
P 9275 4000
AR Path="/5EB1A772" Ref="R?"  Part="1" 
AR Path="/5EA51ADB/5EB1A772" Ref="R66"  Part="1" 
F 0 "R66" V 9325 4175 50  0000 C CNN
F 1 "10K" V 9325 3825 50  0000 C CNN
F 2 "Resistor_SMD:R_0805_2012Metric" V 9205 4000 50  0001 C CNN
F 3 "~" H 9275 4000 50  0001 C CNN
	1    9275 4000
	-1   0    0    1   
$EndComp
$Comp
L Device:R R?
U 1 1
P 7950 4400
AR Path="/5EB69146" Ref="R?"  Part="1" 
AR Path="/5EA51ADB/5EB69146" Ref="R52"  Part="1" 
F 0 "R52" V 7900 4225 50  0000 C CNN
F 1 "10K" V 7900 4575 50  0000 C CNN
F 2 "Resistor_SMD:R_0805_2012Metric" V 7880 4400 50  0001 C CNN
F 3 "~" H 7950 4400 50  0001 C CNN
	1    7950 4400
	0    1    1    0   
$EndComp
$Comp
L Device:R R?
U 1 1
P 7950 4500
AR Path="/5EB695C7" Ref="R?"  Part="1" 
AR Path="/5EA51ADB/5EB695C7" Ref="R53"  Part="1" 
F 0 "R53" V 7900 4325 50  0000 C CNN
F 1 "10K" V 7900 4675 50  0000 C CNN
F 2 "Resistor_SMD:R_0805_2012Metric" V 7880 4500 50  0001 C CNN
F 3 "~" H 7950 4500 50  0001 C CNN
	1    7950 4500
	0    1    1    0   
$EndComp
$Comp
L Device:R R?
U 1 1
P 7950 4600
AR Path="/5EB698CB" Ref="R?"  Part="1" 
AR Path="/5EA51ADB/5EB698CB" Ref="R54"  Part="1" 
F 0 "R54" V 7900 4425 50  0000 C CNN
F 1 "10K" V 7900 4775 50  0000 C CNN
F 2 "Resistor_SMD:R_0805_2012Metric" V 7880 4600 50  0001 C CNN
F 3 "~" H 7950 4600 50  0001 C CNN
	1    7950 4600
	0    1    1    0   
$EndComp
$Comp
L Device:R R?
U 1 1
P 7950 4700
AR Path="/5EB69A7B" Ref="R?"  Part="1" 
AR Path="/5EA51ADB/5EB69A7B" Ref="R55"  Part="1" 
F 0 "R55" V 7900 4525 50  0000 C CNN
F 1 "10K" V 7900 4875 50  0000 C CNN
F 2 "Resistor_SMD:R_0805_2012Metric" V 7880 4700 50  0001 C CNN
F 3 "~" H 7950 4700 50  0001 C CNN
	1    7950 4700
	0    1    1    0   
$EndComp
$Comp
L Device:R R?
U 1 1
P 7950 4800
AR Path="/5EB69C70" Ref="R?"  Part="1" 
AR Path="/5EA51ADB/5EB69C70" Ref="R56"  Part="1" 
F 0 "R56" V 7900 4625 50  0000 C CNN
F 1 "10K" V 7900 4975 50  0000 C CNN
F 2 "Resistor_SMD:R_0805_2012Metric" V 7880 4800 50  0001 C CNN
F 3 "~" H 7950 4800 50  0001 C CNN
	1    7950 4800
	0    1    1    0   
$EndComp
$Comp
L Device:R R?
U 1 1
P 7950 4900
AR Path="/5EB69F02" Ref="R?"  Part="1" 
AR Path="/5EA51ADB/5EB69F02" Ref="R57"  Part="1" 
F 0 "R57" V 7900 4725 50  0000 C CNN
F 1 "10K" V 7900 5075 50  0000 C CNN
F 2 "Resistor_SMD:R_0805_2012Metric" V 7880 4900 50  0001 C CNN
F 3 "~" H 7950 4900 50  0001 C CNN
	1    7950 4900
	0    1    1    0   
$EndComp
$Comp
L Device:R R?
U 1 1
P 7950 5000
AR Path="/5EB6A1A5" Ref="R?"  Part="1" 
AR Path="/5EA51ADB/5EB6A1A5" Ref="R58"  Part="1" 
F 0 "R58" V 7900 4825 50  0000 C CNN
F 1 "10K" V 7900 5175 50  0000 C CNN
F 2 "Resistor_SMD:R_0805_2012Metric" V 7880 5000 50  0001 C CNN
F 3 "~" H 7950 5000 50  0001 C CNN
	1    7950 5000
	0    1    1    0   
$EndComp
$Comp
L Device:R R?
U 1 1
P 4200 3850
AR Path="/5EB6D7AE" Ref="R?"  Part="1" 
AR Path="/5EA51ADB/5EB6D7AE" Ref="R48"  Part="1" 
F 0 "R48" H 4269 3804 50  0000 L CNN
F 1 "100K" H 4269 3895 50  0000 L CNN
F 2 "Resistor_SMD:R_0805_2012Metric" V 4130 3850 50  0001 C CNN
F 3 "~" H 4200 3850 50  0001 C CNN
	1    4200 3850
	-1   0    0    1   
$EndComp
$EndSCHEMATC
